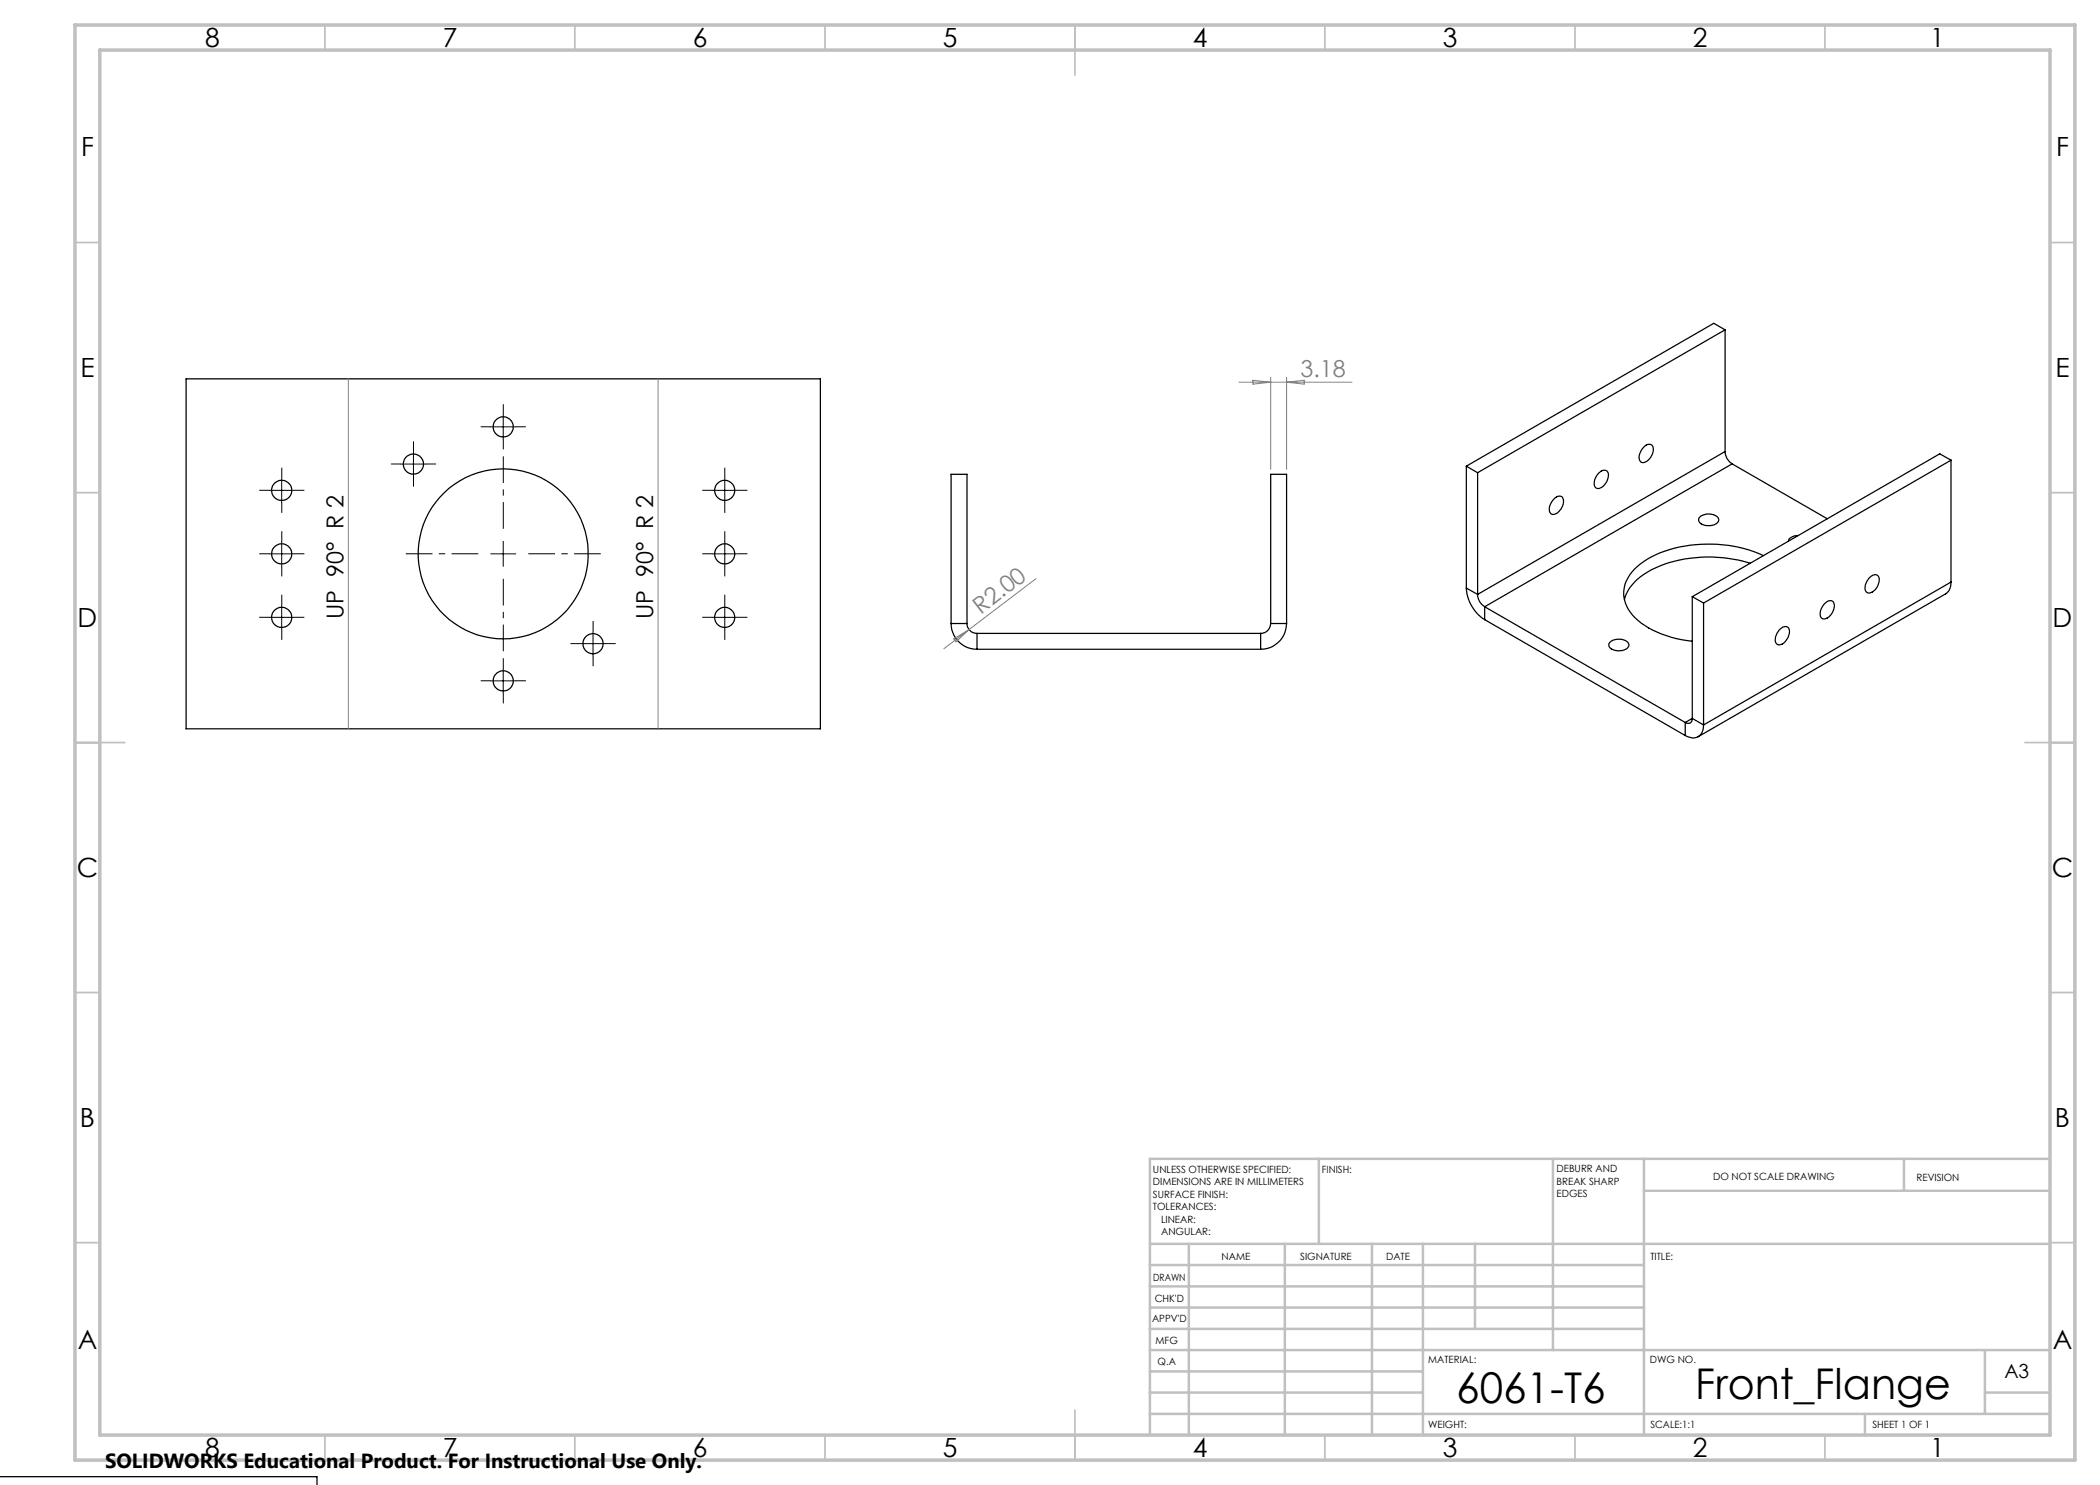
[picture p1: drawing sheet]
<svg xmlns="http://www.w3.org/2000/svg" width="420mm" height="297mm" viewBox="0 0 420 297" stroke-linecap="round" stroke-linejoin="round" font-family="sans-serif">
<g fill="none" stroke="#000" stroke-width=".25">
<path d="M37.2 75.8h126.9v70h-126.9zM345 66l-49.5 28.5M345 66v24.3M345 66l-2.2-1.3-49.5 28.5M293.3 93.2v24.4M293.3 93.2l2.2 1.3M295.5 94.5v24.4M310.8 99.8a1.04 1.04 0 0 1 .9-.6 1.04 1.04 0 0 1 1 .7 2.62 2.62 0 0 1-2.3 3 1.62 1.62 0 0 1-.1-2.5zM319.7 94.6a1.07 1.07 0 0 1 1-.6 1.07 1.07 0 0 1 1 .7 2.84 2.84 0 0 1-2.1 3 1.18 1.18 0 0 1-.7-1.8zM328.7 89.5a1.04 1.04 0 0 1 1-.6 1.04 1.04 0 0 1 .9 .6 2.62 2.62 0 0 1-2.2 3 1.49 1.49 0 0 1-.3-2.1zM345 90.3a2.97 2.97 0 0 0 1.4 2.5M345 90.3l-49.5 28.6"/>
<path d="M346.4 92.8l-49.5 28.6M346.4 92.8l19 10.9M390.2 92l-49.5 28.6M390.2 92v24.4M390.2 92l-2.3-1.2-49.4 28.5M293.3 117.6a8 8 0 0 0 3.6 6.3M293.3 117.6l2.2 1.3M295.5 118.9a2.97 2.97 0 0 0 1.4 2.5M338.5 119.3v24.4M338.5 119.3l2.2 1.3M340 103.4a2.72 2.72 0 0 1 3.6 .2 1.14 1.14 0 0 1-1.2 1.5 2.1 2.1 0 0 1-2.7-1.1zM350 112.6a27.4 27.4 0 0 0-19.7 1.3 10 10 0 0 0-5.4 6"/>
<path d="M352.7 111.1a26.9 26.9 0 0 0-23.2 .7 8.9 8.9 0 0 0-4.7 6.3 7.4 7.4 0 0 0 3.5 6.5 22.2 22.2 0 0 0 10.2 3.7M359.6 107.1a2.06 2.06 0 0 0-1.9 1v.1M374 115.4a.99 .99 0 0 1 1-.5 .99 .99 0 0 1 .8 .8 2.67 2.67 0 0 1-2.1 2.9l-.2-.1a1.64 1.64 0 0 1-.2-2.2zM390.2 116.4l-.2 1.4-.7 .9-49.7 28.7M390.2 116.4l-49.5 28.6M190.2 124.7a5.2 5.2 0 0 0 5.2 5.2M190.2 124.7v-29.8h3.2v29.8M190.2 124.7h3.2M193.4 124.7a1.99 1.99 0 0 0 2 2M195.4 126.7v3.2M195.4 126.7h56.7M195.4 129.9h56.7"/>
<path d="M252.1 126.7v3.2M254.1 124.7a1.99 1.99 0 0 1-2 2M254.1 124.7v-29.8h3.2v29.8M254.1 124.7h3.2M257.3 124.7a5.2 5.2 0 0 1-5.2 5.2M296.9 123.9l40.1 23.2M296.9 121.4v2.5M296.9 121.4l40.1 23.1M321.9 128.6a2.6 2.6 0 0 1 3.9 .3 1.44 1.44 0 0 1-1.7 1.2 2.26 2.26 0 0 1-2.3-.8zM340.7 120.6v24.4M355.8 126a1.28 1.28 0 0 1 1.9-.4 2.65 2.65 0 0 1-2 3.4l-.2-.1a1.64 1.64 0 0 1-.1-2.2zM364.8 120.9a1.25 1.25 0 0 1 1.9-.5 2.6 2.6 0 0 1-2 3.4 1.31 1.31 0 0 1-.5-2z"/>
<path d="M337 144.5v2.6M338.5 143.7a.86 .86 0 0 1-.5 .9 .86 .86 0 0 1-1-.1M338.5 143.7l2.2 1.3M338.5 143.7l-1.5 .8M340.7 145a2.2 2.2 0 0 1-.9 2.2 2.2 2.2 0 0 1-2.3 .1l-.5-.2M-.1 295.3h63.5v1.8"/>
<circle cx="56.3" cy="98.1" r="2.02"/>
<circle cx="82.7" cy="92.8" r="2.02"/>
<circle cx="100.6" cy="85.4" r="2.01"/>
<circle cx="144.9" cy="98.1" r="2.02"/>
<circle cx="56.3" cy="110.8" r="2.02"/>
<circle cx="100.6" cy="110.8" r="17"/>
<circle cx="144.9" cy="110.8" r="2.02"/>
<circle cx="56.3" cy="123.5" r="2.02"/>
<circle cx="100.6" cy="136.2" r="2.01"/>
<circle cx="118.6" cy="128.7" r="2.03"/>
<circle cx="144.9" cy="123.5" r="2.02"/>
</g>
<path d="M95.7 110.8h-14.5M100.7 105.8v-14.5M100.7 115.8v14.5M105.7 110.8h14.5" fill="none" stroke="#000" stroke-width=".2" stroke-dasharray="15.2 1.3 1.3 1.3" stroke-dashoffset="9.9" stroke-linecap="butt"/>
<g fill="none" stroke="#000" stroke-width=".2" stroke-dasharray="15.2 1.3 1.3 1.3" stroke-linecap="butt">
<path d="M53.9 98.1h-2.1M56.4 95.6v-2.1M58.9 98.1h2M80.2 92.8h-2M82.7 90.3v-2M82.7 95.3v2M85.2 92.8h2M98.2 85.4h-2.1M100.7 82.9v-2.1M100.7 87.9v2M103.2 85.4h2M142.5 98.1h-2.1"/>
<path d="M145 95.6v-2.1M147.5 98.1h2M53.9 110.8h-2.1M56.4 100.6v2M56.4 108.3v-2.1M56.4 113.3v2M58.9 110.8h2M142.5 110.8h-2.1M145 100.6v2M145 108.3v-2.1M145 113.3v2M147.5 110.8h2"/>
<path d="M53.9 123.5h-2.1M56.4 121v-2.1M56.4 126v2M58.9 123.5h2M98.2 136.2h-2.1M100.7 133.7v-2.1M100.7 138.7v2M103.2 136.2h2M116.1 128.7h-2M118.6 126.2v-2M118.6 131.2v2M121.1 128.7h2"/>
<path d="M142.5 123.5h-2.1M145 121v-2.1M145 126v2M147.5 123.5h2"/>
</g>
<path d="M69.7 75.8v70M131.6 75.8v70M247.8 76.4h22.6M250.6 76.1l3.5 .3-3.5 .4zM254.1 75.5v18.4M257.3 75.5v18.4M257.3 76.4l3.5-.3v.7zM207.2 115.7l-18.4 14M190.7 127.8l3.1-1.9-2.6 2.5z" fill="none" stroke="#808080" stroke-width=".2"/>
<g fill="none" stroke="#000" stroke-width=".2">
<path d="M53.8 98.1h5M56.3 95.6v5M80.2 92.8h5M82.7 90.3v5M98.1 85.4h5.1M100.6 82.9v5M142.5 98.1h4.9M145 95.6v5M53.8 110.8h5M56.3 108.3v5M98.1 110.8h5.1M100.6 108.3v5"/>
<path d="M142.5 110.8h4.9M145 108.3v5M53.8 123.5h5M56.3 121v5M98.1 136.2h5.1M100.6 133.7v5M116.1 128.7h5M118.6 126.3v4.9M142.5 123.5h4.9M145 121v5"/>
</g>
<g fill="none" stroke="#c0c0c0" stroke-width=".35">
<path d="M65 5v5M115 5v5M165 5v5M215 5v10M265 5v5M315 5v5M365 5v5M15 48.5h5M410 48.5h5M15 98.5h5M410 98.5h5M15 148.5h10"/>
<path d="M405 148.5h10M15 198.5h5M410 198.5h5M15 248.5h5M410 248.5h5M65 287v5M115 287v5M165 287v5M215 282v10M265 287v5M315 287v5M365 287v5"/>
</g>
<g fill="none" stroke="#c0c0c0" stroke-width=".5">
<path d="M263.8 231.8v17M310.6 231.8v38.2M328.8 231.8v55.2M328.8 238.2h81.2M380.8 231.8v6.4M410 231.8h-180v55.2M230 248.8h180M230 257.3h98.8M230 253h98.8M237.8 248.8v38.2M257 248.8v38.2M274.4 248.8v38.2"/>
<path d="M284.6 248.8v38.2M295 248.8v17M230 265.8h98.8M230 261.5h98.8M230 278.5h54.6M230 274.3h54.6M230 270h180M397 278.5h13M397 270v12.8M230 282.8h180M373 282.8v4.2"/>
</g>
<path d="M15 5h400v287h-400zM20 10h390v277h-390z" fill="none" stroke="#c0c0c0" stroke-width=".7"/>
<g font-size="8.5">
<text x="291.2" y="280.5">6061-T6</text>
<text x="339.1" y="279.7">Front_Flange</text>
</g>
<g font-size="5.3">
<text x="41" y="9.5">8</text>
<text x="88.5" y="9.5">7</text>
<text x="138.5" y="9.5">6</text>
<text x="188.5" y="9.5">5</text>
<text x="238.5" y="9.5">4</text>
<text x="288.5" y="9.5">3</text>
<text x="338.5" y="9.5">2</text>
<text x="386" y="9.5">1</text>
<text x="16.2" y="31.2">F</text>
<text x="411.2" y="31.2">F</text>
<text x="16.1" y="75.5">E</text>
<text x="411.1" y="75.5">E</text>
<text x="15.5" y="125.5">D</text>
<text x="410.5" y="125.5">D</text>
<text x="15.4" y="175.5">C</text>
<text x="410.4" y="175.5">C</text>
<text x="16" y="225.5">B</text>
<text x="411" y="225.5">B</text>
<text x="15.5" y="269.7">A</text>
<text x="410.5" y="269.7">A</text>
<text x="41" y="291.5">8</text>
<text x="88.5" y="291.5">7</text>
<text x="138.5" y="291.5">6</text>
<text x="188.5" y="291.5">5</text>
<text x="238.5" y="291.5">4</text>
<text x="288.5" y="291.5">3</text>
<text x="338.5" y="291.5">2</text>
<text x="386" y="291.5">1</text>
</g>
<g font-size="4.7" fill="#808080">
<text x="260.1" y="75.4">3.18</text>
<text x="196.2" y="123" transform="rotate(-38 196.2 123)">R2.00</text>
</g>
<g font-size="4.7">
<text x="68.7" y="123.8" transform="rotate(-90 68.7 123.8)">UP 90° R 2</text>
<text x="130.7" y="123.8" transform="rotate(-90 130.7 123.8)">UP 90° R 2</text>
</g>
<text font-size="4.1" x="21" y="293.7">SOLIDWORKS Educational Product. For Instructional Use Only.</text>
<text font-size="3.9" x="400.9" y="275.5">A3</text>
<g font-size="2">
<text x="230.6" y="234.6">UNLESS OTHERWISE SPECIFIED:</text>
<text x="230.6" y="237.1">DIMENSIONS ARE IN MILLIMETERS</text>
<text x="230.6" y="239.6">SURFACE FINISH:</text>
<text x="264.4" y="234.6">FINISH:</text>
<text x="311.3" y="234.5">DEBURR AND</text>
<text x="311.3" y="237">BREAK SHARP</text>
<text x="311.3" y="239.5">EDGES</text>
<text x="342.6" y="236">DO NOT SCALE DRAWING</text>
<text x="383.3" y="236.2">REVISION</text>
<text x="230.6" y="242.1">TOLERANCES:</text>
<text x="232.2" y="244.6">LINEAR:</text>
<text x="232.2" y="247.1">ANGULAR:</text>
<text x="244.3" y="252">NAME</text>
<text x="260" y="251.9">SIGNATURE</text>
<text x="277.2" y="251.9">DATE</text>
<text x="330.1" y="251.9">TITLE:</text>
<text x="230.6" y="256.1">DRAWN</text>
<text x="230.9" y="260.3">CHK'D</text>
<text x="230.4" y="264.4">APPV'D</text>
<text x="231.1" y="268.8">MFG</text>
<text x="231.5" y="273">Q.A</text>
<text x="285.6" y="272.5">MATERIAL:</text>
<text x="330" y="272.5">DWG NO.</text>
<text x="285.6" y="285.5">WEIGHT:</text>
<text x="330.1" y="285.6">SCALE:1:1</text>
<text x="374.5" y="285.6">SHEET 1 OF 1</text>
</g>
</svg>
